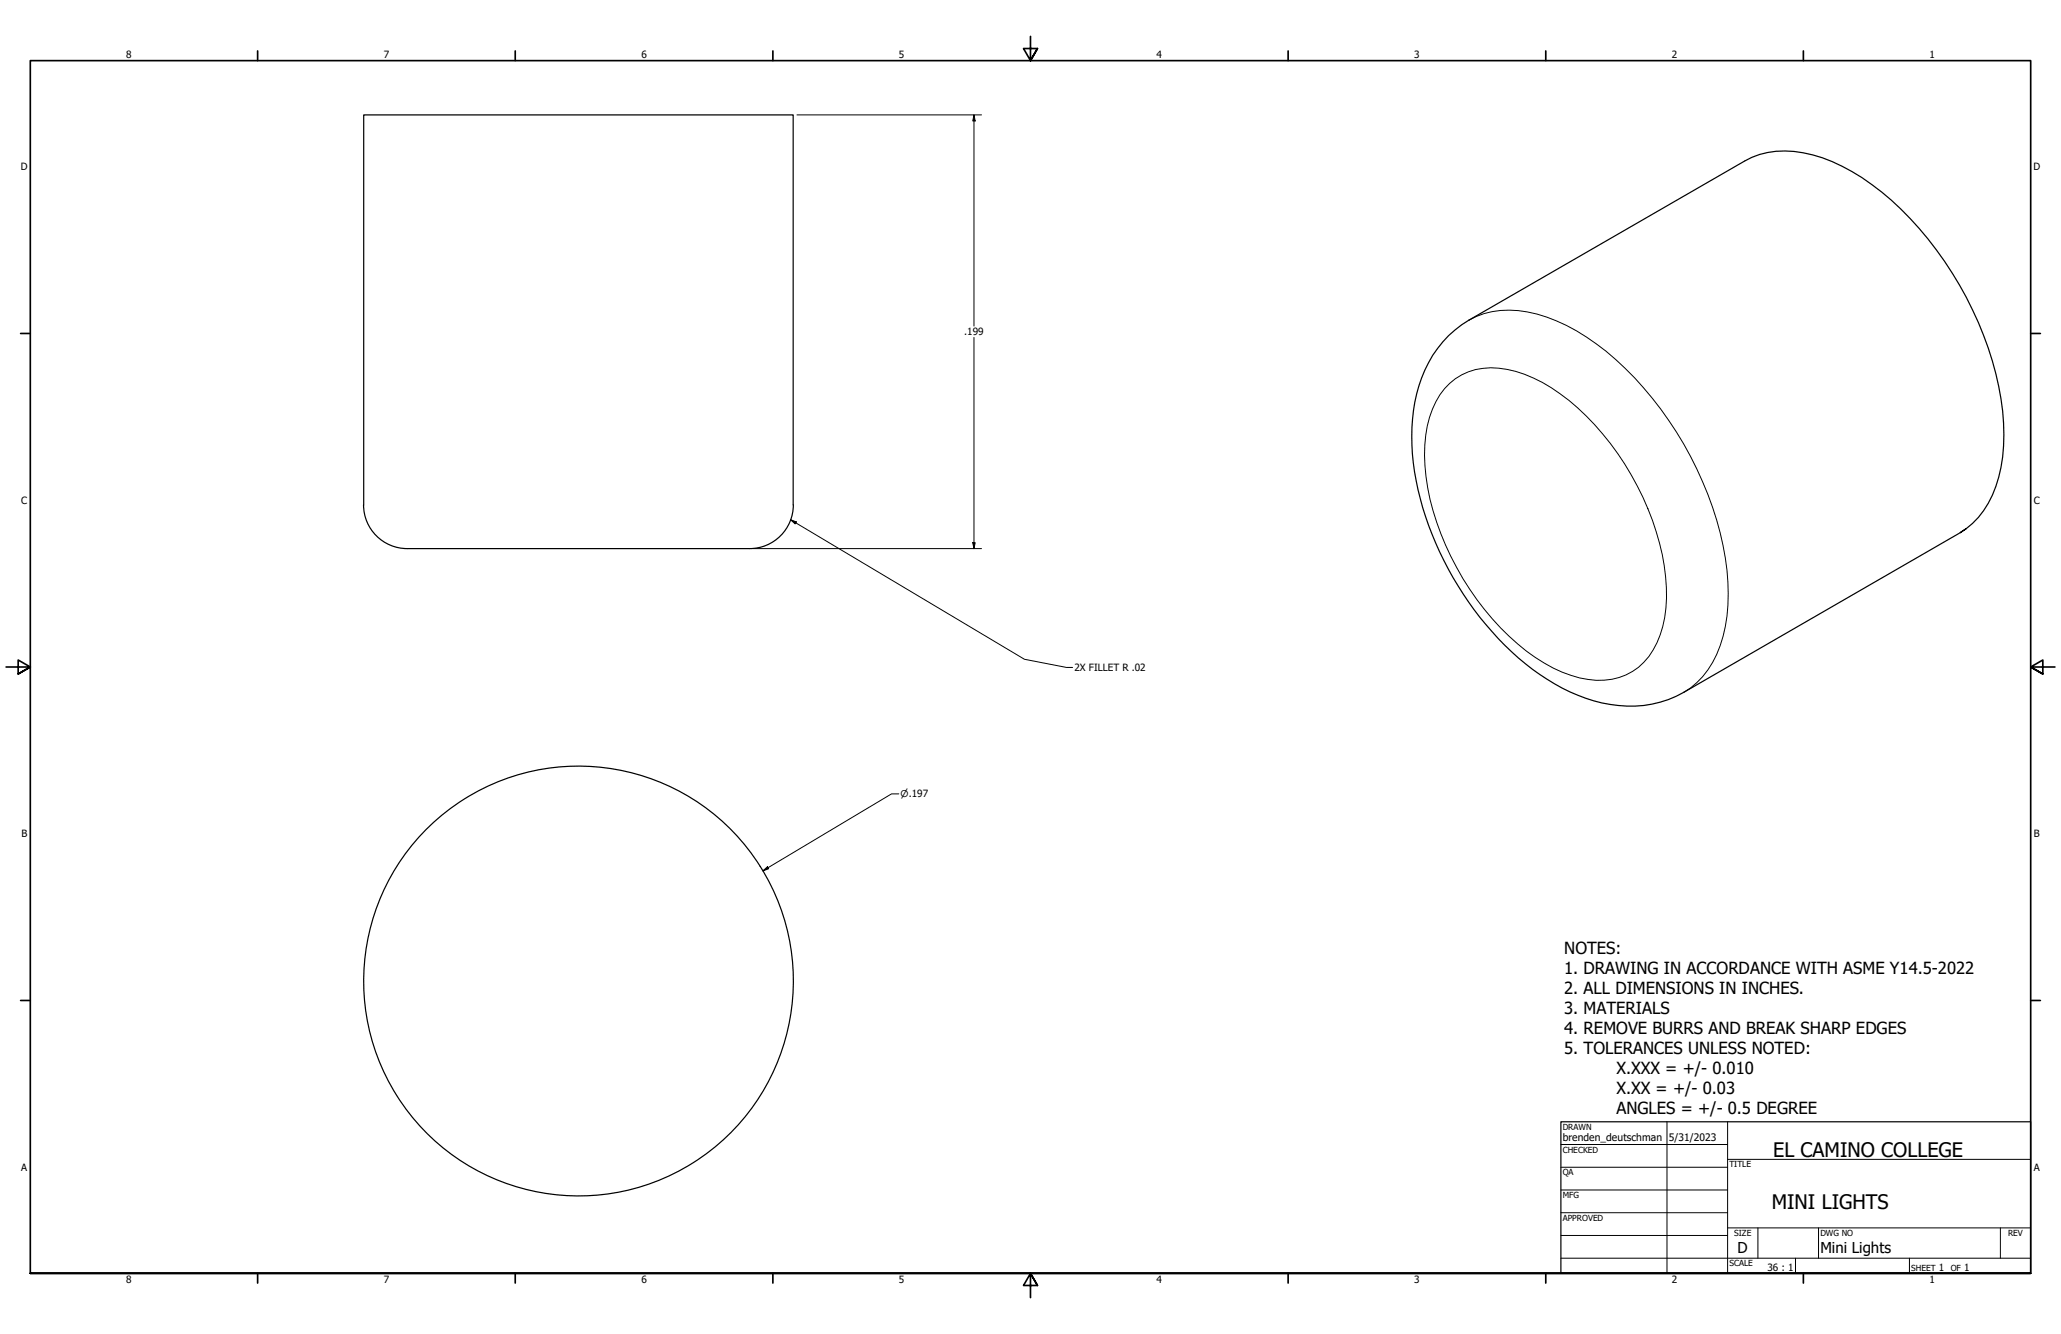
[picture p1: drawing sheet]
<svg xmlns="http://www.w3.org/2000/svg" width="864mm" height="559mm" viewBox="0 0 864 559" stroke-linecap="round" stroke-linejoin="round" font-family="sans-serif">
<!-- layer: Visible (ANSI) -->
<g fill="none" stroke="#000" stroke-width=".51">
<path d="M152.3 211.5a18.3 18.3 0 0 0 18.4 18.3h143.4a18.3 18.3 0 0 0 18.3-18.3v-163.4h-180v163.4M823.9 221.4l-2.8 1.9a37.1 37.1 0 0 0 16.4-23.4 87.1 87.1 0 0 0-1.2-43.4 148.6 148.6 0 0 0-47.8-76 76.1 76.1 0 0 0-32.9-16.5 35.5 35.5 0 0 0-24.5 3.4l-115.6 66.7a48.8 48.8 0 0 0-22.7 34.4 99.2 99.2 0 0 0 5.8 51.6 132.8 132.8 0 0 0 46.6 62.4 65.7 65.7 0 0 0 43.5 13 45.6 45.6 0 0 0 16.8-5.5l115.6-66.7"/>
<circle cx="242.4" cy="410.9" r="90"/>
</g>
<!-- layer: Visible Narrow (ANSI) -->
<path d="M615.5 134.1a37.1 37.1 0 0 1 28.6-2.5 92.4 92.4 0 0 1 40.8 26.6 146.9 146.9 0 0 1 38.7 80.7 65.9 65.9 0 0 1-6 38.6 33.1 33.1 0 0 1-12.1 12.5M607.4 160.6a26.5 26.5 0 0 1 24.2-5.9 63.1 63.1 0 0 1 29.5 16.2 116.5 116.5 0 0 1 36.8 70.8 49.4 49.4 0 0 1-5.2 30.5 25.6 25.6 0 0 1-27.3 12.4 59.4 59.4 0 0 1-29.4-14.9 117.1 117.1 0 0 1-38.5-70 53.6 53.6 0 0 1 4.2-31.4l1.6-2.9z" fill="none" stroke="#000" stroke-width=".42"/>
<!-- layer: Border (ANSI) -->
<g fill="none" stroke="#000" stroke-width=".7">
<path d="M431.8 15.2v10.2l-2.9-5.1h5.8l-2.9 5.1 2.9-5.1M107.9 21.3v4.1M215.9 21.3v4.1M323.8 21.3v4.1M539.8 21.3v4.1M647.7 21.3v4.1M755.6 21.3v4.1M8.6 139.7h4.1M850.9 139.7h4.1M2.5 279.4h10.2l-5.1-2.9v5.8l5.1-2.9-5.1 2.9M861.1 279.4h-10.2l5.1-2.9v5.8l-5.1-2.9 5.1 2.9M8.6 419.1h4.1"/>
<path d="M850.9 419.1h4.1M12.7 533.4v-508h838.2v508h-838.2h838.2M107.9 533.4v4.1M215.9 533.4v4.1M323.8 533.4v4.1M434.7 538.5l-2.9-5.1 2.9 5.1h-5.8l2.9-5.1v10.2M539.8 533.4v4.1M647.7 533.4v4.1M755.6 533.4v4.1"/>
</g>
<!-- layer: Title (ANSI) -->
<g fill="none" stroke="#000" stroke-width=".42">
<path d="M654 479.4h69.9M698.5 469.9v63.5M723.9 469.9v63.5M654 488.9h69.9M654 498.5h69.9M723.9 485.6h127M654 508h69.9M654 517.5h69.9M723.9 514.3h127M736.6 514.3v12.7M762 514.3v12.7M838.2 514.3v12.7"/>
<path d="M654 527h196.9M752.3 527v6.4M800.1 527v6.4"/>
</g>
<path d="M654 469.9h196.9v63.5h-196.9z" fill="none" stroke="#000" stroke-width=".51"/>
<!-- layer: Dimension (ANSI) -->
<path d="M333.9 48.1h77.4M408.1 48.1l.5 2.6h-1zM408.1 48.1v88.5M408.1 141.4v88.4M315.7 229.8h95.6M407.6 227.3h1l-.5 2.5zM376.6 332.5h-3l-53.9 32.3M319.7 364.8l1.9-1.7 .5 .8z" fill="none" stroke="#000" stroke-width=".42"/>
<g fill="#000">
<path d="M408.1 48.1l.5 2.6h-1z" fill-rule="evenodd"/>
<path d="M407.6 227.3h1l-.5 2.5z" fill-rule="evenodd"/>
<path d="M319.7 364.8l1.9-1.7 .5 .8z" fill-rule="evenodd"/>
</g>
<!-- layer: Symbol (ANSI) -->
<path d="M331.3 217.7l2.4 .9-.5 .9zM331.3 217.7l98 58.5 17.6 3.4h2.6" fill="none" stroke="#000" stroke-width=".42"/>
<path d="M331.3 217.7l2.4 .9-.5 .9z" fill-rule="evenodd" fill="#000"/>
<g font-size="8.4">
<text x="743" y="484.7">EL CAMINO COLLEGE</text>
<text x="742.4" y="506.3">MINI LIGHTS</text>
</g>
<g font-size="7">
<text x="655.4" y="399.5">NOTES:</text>
<text x="655.4" y="407.9">1. DRAWING IN ACCORDANCE WITH ASME Y14.5-2022</text>
<text x="655.4" y="416.2">2. ALL DIMENSIONS IN INCHES.</text>
<text x="655.4" y="424.6">3. MATERIALS</text>
<text x="655.4" y="433">4. REMOVE BURRS AND BREAK SHARP EDGES</text>
<text x="655.4" y="441.4">5. TOLERANCES UNLESS NOTED:</text>
<text x="677.3" y="449.7">X.XXX = +/- 0.010</text>
<text x="677.3" y="458.1">X.XX = +/- 0.03</text>
<text x="677.3" y="466.5">ANGLES = +/- 0.5 DEGREE</text>
</g>
<g font-size="6.3">
<text x="728.1" y="524.9">D</text>
<text x="762.8" y="525">Mini Lights</text>
</g>
<g font-size="4.3">
<text x="654.8" y="478">brenden_deutschman</text>
<text x="699.3" y="478">5/31/2023</text>
</g>
<g font-size="4.2">
<text x="52.8" y="24.4">8</text>
<text x="160.8" y="24.4">7</text>
<text x="268.7" y="24.4">6</text>
<text x="376.7" y="24.4">5</text>
<text x="484.6" y="24.4">4</text>
<text x="592.6" y="24.4">3</text>
<text x="700.5" y="24.4">2</text>
<text x="808.5" y="24.4">1</text>
<text x="8.8" y="71.4">D</text>
<text x="852" y="71.4">D</text>
<text x="404.1" y="140.5">.199</text>
<text x="8.9" y="211.1">C</text>
<text x="852.2" y="211.1">C</text>
<text x="450.2" y="281.1">2X FILLET R .02</text>
<text x="9" y="350.8">B</text>
<text x="852.2" y="350.8">B</text>
<text x="8.9" y="490.5">A</text>
<text x="852.2" y="490.5">A</text>
<text x="740.6" y="532.6">36 : 1</text>
<text x="812.4" y="532.6">1</text>
<text x="823" y="532.6">1</text>
<text x="52.8" y="537.5">8</text>
<text x="160.8" y="537.5">7</text>
<text x="268.7" y="537.5">6</text>
<text x="376.7" y="537.5">5</text>
<text x="484.6" y="537.5">4</text>
<text x="592.6" y="537.5">3</text>
<text x="700.5" y="537.5">2</text>
<text x="808.5" y="537.5">1</text>
</g>
<text font-size="3.9" x="377.4" y="334">⌀.197</text>
<g font-size="3.5">
<text x="654.8" y="473.2">DRAWN</text>
<text x="654.8" y="482.8">CHECKED</text>
<text x="724.7" y="488.9">TITLE</text>
<text x="654.8" y="492.3">QA</text>
<text x="654.8" y="501.8">MFG</text>
<text x="654.8" y="511.4">APPROVED</text>
<text x="726.7" y="517.7">SIZE</text>
<text x="762.8" y="517.7">DWG NO</text>
<text x="841.4" y="517.7">REV</text>
<text x="724.7" y="530.4">SCALE</text>
<text x="800.9" y="532.6">SHEET</text>
<text x="817.4" y="532.6">OF</text>
</g>
</svg>
